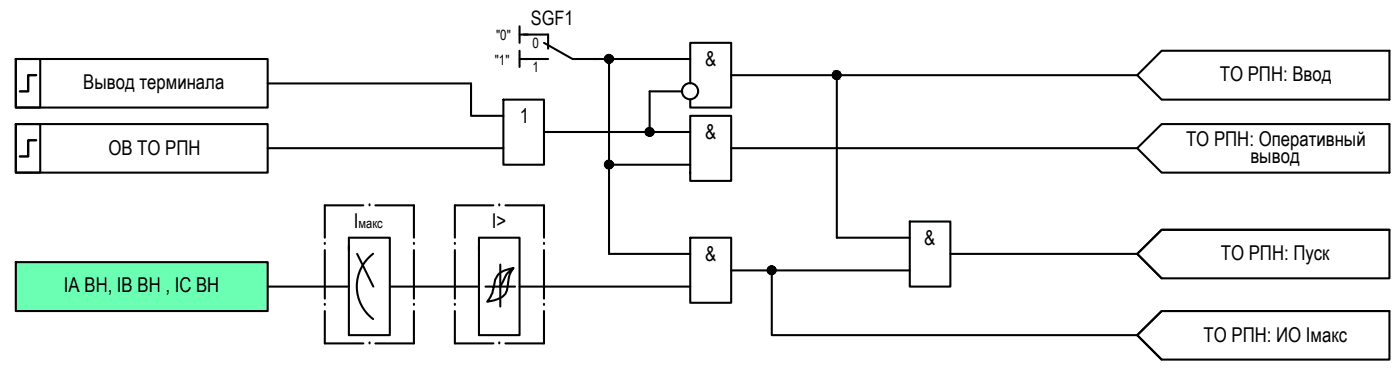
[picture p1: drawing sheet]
<svg xmlns="http://www.w3.org/2000/svg" width="172mm" height="45mm" viewBox="0 0 172 45" stroke-linecap="round" stroke-linejoin="round" font-family="sans-serif">
<!-- layer: 0 -->
<g fill="none" stroke="#000" stroke-width=".25">
<path d="M1.9 15.3h3v5.9h-3zM1.9 15.3h31v5.9h-31zM1.9 7.3h3v5.9h-3zM1.9 7.3h31v5.9h-31zM32.9 10.3h25.1v3.9h3.9M32.9 18.2h29M61.9 12.3h5v8h-5zM63.9 3.2v2.1M63.9 6.2v2M63.9 4.2h1M63.9 7.3h1M66.9 16.2h18"/>
<path d="M72.9 7.3h12M74.9 7.3v13h10M83.9 11.2h-4v5M84.9 10.3v-5h5.1v7.9h-5.1v-.9M84.9 14.2h5.1v8h-5.1zM90 18.2h49.9M90 9.2h49.9M103 9.2v20h8.9M139.9 18.2l3-2.9h28v5.9h-28zM142.9 6.2h28v6.1h-28l-3-3.1zM1.9 32.2h31v6h-31zM32.9 35.2h10"/>
<path d="M42.9 30.2v11h5.1v-12h-5.1v1.6M43.9 31.2l2 4M45.9 31.2a5 5 0 0 0 0 8M48 35.2h10.9M58.9 30.2v11h5v-12h-5v1.6M61.5 35.2h1.9M61.5 32.5v5.2M63.2 33a3.7 3.7 0 0 0-.8 2.3 1.81 1.81 0 0 1-1.6 1.6l-.9 .2a4.3 4.3 0 0 0 1-2.7 2.04 2.04 0 0 1 1.7-1.3l.6-.1-.3 .2a2.38 2.38 0 0 0-1 1.4l-.4 .6h-1.8M63.9 35.2h21M74.9 20.3v10.9h10M84.9 29.2h5.1v8h-5.1zM90 33.2h21.9"/>
<path d="M94.9 33.2v8h45l3-3h28v6h-28l-3-3M111.9 27.2h5v8h-5zM116.9 31.2h23M139.9 31.2l3-2.9h28v5.9h-28zM170.9 28.3h-28l-3 2.9 3 3M170.9 38.2h-28l-3 3 3 3"/>
<circle cx="74.9" cy="7.2" r=".49"/>
<circle cx="79.9" cy="16.2" r=".49"/>
<circle cx="84.9" cy="11.2" r=".99"/>
<circle cx="102.9" cy="9.2" r=".49"/>
<circle cx="74.9" cy="20.2" r=".49"/>
<circle cx="94.9" cy="33.2" r=".49"/>
</g>
<g fill="none" stroke="#000" stroke-width=".25">
<path d="M64.4 4.2h3v1.8M64.4 7.3h3M66.9 5.3l3.5 2h3M40 37.5h.1M40 30h.1M40 38.2v4h4.7M40 30.8v5.9M44.7 25.2h-4.7v4M45.5 25.2h.1M46.2 25.2h4.7v4M50.9 37.5h.1M50.9 30h.1"/>
<path d="M50.9 38.2v4h-4.7M50.9 30.8v5.9M56 37.5h.1M56 30h.1M56 30.8v5.9M56 38.2v4h4.7M60.7 25.2h-4.7v4M61.4 25.2h.1M62.2 25.2h4.7v4M66.9 37.5h.1M66.9 30h.1M66.9 30.8v5.9"/>
<path d="M66.9 38.2v4h-4.7M45.5 42.2h.1M61.4 42.2h.1"/>
</g>
<!-- layer: 0 -->
<g fill="#000" stroke="#000" stroke-width=".12">
<path d="M74.6 6.9h.7zM74.6 19.9h.7zM74.8 7.7h.3zM74.9 6.7h.1zM74.9 19.7h.1zM79.8 16.7h.2zM79.9 15.8h.1zM102.8 9.7h.2zM102.9 8.7h.1zM74.8 20.7h.3zM94.7 33.7h.5zM94.7 32.8h.5z"/>
<path d="M94.8 33.7h.2zM94.9 32.7h.1z"/>
<path d="M74.8 7.7h.2zM74.9 7.7h.1z"/>
<path d="M74.9 6.7h.2zM74.8 6.7h.3z"/>
<path d="M74.9 19.7h.2zM74.8 19.7h.3z"/>
<path d="M74.8 6.7l.3 .1zM74.8 6.8h.3z"/>
<path d="M74.8 19.7l.3 .1zM74.8 19.8h.3z"/>
<path d="M74.8 6.8h.3zM74.7 6.8h.4z"/>
<path d="M74.8 7.7h.3zM74.8 7.7h.3z"/>
<path d="M74.8 19.8h.3zM74.7 19.8h.4z"/>
<path d="M74.7 6.8h.5zM74.7 6.8h.5z"/>
<path d="M74.7 7.7h.4zM74.7 7.7h.4z"/>
<path d="M74.7 19.8h.5zM74.7 19.8h.5z"/>
<path d="M74.7 6.8h.5zM74.6 6.8h.6z"/>
<path d="M74.7 7.7h.5zM74.7 7.7h.4z"/>
<path d="M74.7 19.8h.5zM74.7 19.8h.5z"/>
<path d="M74.6 6.8l.7 .1zM74.6 6.8l.7 .1z"/>
<path d="M74.6 7.6h.6zM74.6 7.6h.7z"/>
<path d="M74.6 7.6h.6zM74.6 7.6l.6 .1z"/>
<path d="M74.6 19.8l.7 .1zM74.6 19.8l.7 .1z"/>
<path d="M74.6 6.9h.7zM74.6 6.9h.7zM74.5 6.9h.8z"/>
<path d="M74.6 19.9h.7zM74.6 19.9h.7zM74.5 19.9h.8z"/>
<path d="M74.5 6.9l.8 .1zM74.5 6.9l.8 .1z"/>
<path d="M74.5 7.6h.8zM74.5 7.6h.8z"/>
<path d="M74.6 7.6h.7zM74.6 7.6h.7z"/>
<path d="M74.5 19.9l.8 .1zM74.5 19.9l.8 .1z"/>
<path d="M74.5 7h.9zM74.5 7h.9z"/>
<path d="M74.5 7.5h.8zM74.5 7.5l.8 .1z"/>
<path d="M74.5 20h.9zM74.5 20h.9z"/>
<path d="M74.5 7h.9zM74.5 7h.9z"/>
<path d="M74.5 7l.9 .1zM74.5 7l.9 .1z"/>
<path d="M74.5 7.4l.9 .1zM74.5 7.4l.9 .1z"/>
<path d="M74.5 7.5h.9zM74.5 7.5h.8z"/>
<path d="M74.5 20h.9zM74.5 20h.9z"/>
<path d="M74.5 7.1l.9 .1v-.1zM74.5 7.1l.9 .1h-.9z"/>
<path d="M74.5 7.2h.9zM74.5 7.2h.9z"/>
<path d="M74.4 7.2l1 .1zM74.4 7.2l1 .1z"/>
<path d="M74.4 7.3h1zM74.4 7.3h1z"/>
<path d="M74.4 7.3h1zM74.4 7.3h1z"/>
<path d="M74.5 7.3l.9 .1zM74.5 7.3l.9 .1z"/>
<path d="M74.5 7.4h.9zM74.5 7.4h.9z"/>
<path d="M79.8 16.7h.2zM79.9 16.7h.1z"/>
<path d="M79.9 15.8h.1zM79.8 15.8h.2z"/>
<path d="M79.8 15.8h.3zM79.8 15.8h.3z"/>
<path d="M79.8 15.8h.3zM79.8 15.8h.3z"/>
<path d="M79.8 16.7h.3zM79.8 16.7h.3z"/>
<path d="M79.8 16.7h.3zM79.8 16.7h.2z"/>
<path d="M79.8 15.8h.4zM79.7 15.8h.5z"/>
<path d="M79.7 15.8h.5zM79.7 15.8h.5z"/>
<path d="M79.7 16.7h.5zM79.7 16.7h.5z"/>
<path d="M79.7 16.7h.5zM79.7 16.7h.4z"/>
<path d="M79.7 15.8h.6zM79.6 15.8h.7z"/>
<path d="M79.6 15.8l.7 .1zM79.6 15.8l.7 .1z"/>
<path d="M79.6 16.6h.7zM79.6 16.6l.6 .1z"/>
<path d="M79.6 15.9h.7zM79.6 15.9h.7z"/>
<path d="M79.6 16.6h.7zM79.6 16.6h.7z"/>
<path d="M79.5 15.9l.8 .1zM79.5 15.9l.8 .1z"/>
<path d="M79.5 16h.9zM79.5 16h.9z"/>
<path d="M79.5 16.5l.8 .1zM79.5 16.5l.8 .1z"/>
<path d="M79.5 16.6h.8zM79.5 16.6h.8z"/>
<path d="M79.5 16l.9 .1zM79.5 16l.9 .1z"/>
<path d="M79.5 16.1h.9zM79.5 16.1h.9z"/>
<path d="M79.5 16.4l.9 .1zM79.5 16.4l.9 .1z"/>
<path d="M79.5 16.5h.9zM79.5 16.5h.8z"/>
<path d="M79.5 16.1h.9zM79.5 16.1h.9z"/>
<path d="M79.5 16.1l.9 .1zM79.5 16.1l.9 .1z"/>
<path d="M79.5 16.2h.9zM79.5 16.2h.9z"/>
<path d="M79.5 16.2l.9 .1zM79.5 16.2l.9 .1z"/>
<path d="M79.5 16.3h.9zM79.5 16.3h.9z"/>
<path d="M79.5 16.3l.9 .1v-.1zM79.5 16.3l.9 .1h-.9z"/>
<path d="M79.5 16.4h.9zM79.5 16.4h.9z"/>
<path d="M102.8 9.7l.2 .1zM102.9 9.8h.1z"/>
<path d="M102.9 8.7l.1 .1zM102.9 8.7l.1 .1z"/>
<path d="M102.8 8.8h.3zM102.8 8.8h.3z"/>
<path d="M102.8 8.8h.3zM102.7 8.8h.4z"/>
<path d="M102.8 9.7h.3zM102.8 9.7h.2z"/>
<path d="M102.7 8.8h.5zM102.7 8.8h.5z"/>
<path d="M102.7 9.7h.4zM102.7 9.7h.4z"/>
<path d="M102.7 8.8h.5zM102.7 8.8h.5z"/>
<path d="M102.7 9.7h.5zM102.7 9.7h.4z"/>
<path d="M102.7 8.8l.5 .1zM102.7 8.8l.5 .1z"/>
<path d="M102.7 9.7h.5zM102.7 9.7h.5z"/>
<path d="M102.6 8.9h.7zM102.6 8.9h.7z"/>
<path d="M102.6 9.6h.6zM102.6 9.6l.6 .1z"/>
<path d="M102.6 8.9h.7zM102.6 8.9h.7z"/>
<path d="M102.6 9.6h.7zM102.6 9.6h.6z"/>
<path d="M102.5 8.9l.8 .1zM102.5 8.9l.8 .1z"/>
<path d="M102.5 9h.9zM102.5 9h.9z"/>
<path d="M102.5 9.5h.8zM102.5 9.5h.8z"/>
<path d="M102.5 9.5h.8zM102.5 9.5l.8 .1z"/>
<path d="M102.5 9l.9 .1zM102.5 9l.9 .1z"/>
<path d="M102.5 9.5h.9zM102.5 9.5h.8z"/>
<path d="M102.5 9.1h.9zM102.5 9.1h.9z"/>
<path d="M102.4 9.1l1 .1zM102.4 9.1l1 .1z"/>
<path d="M102.4 9.2h1zM102.4 9.2h1z"/>
<path d="M102.4 9.2h1zM102.4 9.2h1z"/>
<path d="M102.4 9.2l1 .1zM102.4 9.2l1 .1z"/>
<path d="M102.4 9.3h1zM102.4 9.3h1z"/>
<path d="M102.4 9.3l1 .1zM102.4 9.3l1 .1z"/>
<path d="M102.4 9.4h1zM102.4 9.4h1z"/>
<path d="M102.5 9.4h.9zM102.5 9.4l.9 .1z"/>
<path d="M74.8 20.7h.2zM74.9 20.7h.1z"/>
<path d="M74.8 20.7h.3zM74.8 20.7h.3z"/>
<path d="M74.7 20.7h.4zM74.7 20.7h.4z"/>
<path d="M74.7 20.7h.5zM74.7 20.7h.4z"/>
<path d="M74.6 20.6h.6zM74.6 20.6h.7z"/>
<path d="M74.6 20.6h.6zM74.6 20.6l.6 .1z"/>
<path d="M74.5 20.5l.8 .1zM74.5 20.5l.8 .1z"/>
<path d="M74.6 20.6h.7zM74.6 20.6h.7z"/>
<path d="M74.5 20.5h.8zM74.5 20.5h.8z"/>
<path d="M74.5 20l.9 .1zM74.5 20l.9 .1z"/>
<path d="M74.5 20.4l.9 .1zM74.5 20.4l.9 .1z"/>
<path d="M74.5 20.5h.9zM74.5 20.5h.8z"/>
<path d="M74.5 20.1h.9zM74.5 20.1h.9z"/>
<path d="M74.5 20.1l.9 .1v-.1zM74.5 20.1l.9 .1h-1z"/>
<path d="M74.4 20.2l1 .1zM74.4 20.2l1 .1z"/>
<path d="M74.4 20.3h1zM74.4 20.3h1z"/>
<path d="M74.4 20.3h1zM74.4 20.3h1z"/>
<path d="M74.5 20.3l.9 .1zM74.5 20.3l.9 .1z"/>
<path d="M74.5 20.4h.9zM74.5 20.4h.9z"/>
<path d="M94.8 33.7h.2zM94.9 33.7h.1z"/>
<path d="M94.9 32.7h.1zM94.8 32.7h.2z"/>
<path d="M94.8 32.7h.3zM94.8 32.7h.3z"/>
<path d="M94.8 32.7l.4 .1zM94.8 32.7l.4 .1zM94.7 32.8h.5z"/>
<path d="M94.8 33.7h.3zM94.8 33.7h.2z"/>
<path d="M94.7 32.8h.5zM94.7 32.8h.5z"/>
<path d="M94.7 33.7h.5zM94.7 33.7h.4z"/>
<path d="M94.7 32.8l.5 .1zM94.7 32.8l.5 .1z"/>
<path d="M94.7 33.6h.5zM94.7 33.6l.5 .1zM94.7 33.7h.5z"/>
<path d="M94.6 32.9h.7zM94.6 32.9h.7z"/>
<path d="M94.6 33.6h.6zM94.6 33.6h.6z"/>
<path d="M94.6 32.9h.7zM94.6 32.9h.7z"/>
<path d="M94.6 33.6h.7zM94.6 33.6h.6z"/>
<path d="M94.5 32.9l.9 .1zM94.5 32.9l.9 .1z"/>
<path d="M94.5 33.5h.8zM94.5 33.5l.8 .1z"/>
<path d="M94.5 33h.9zM94.5 33h.9z"/>
<path d="M94.5 33h.9zM94.5 33h.9z"/>
<path d="M94.5 33.5h.9zM94.5 33.5h.9z"/>
<path d="M94.5 33.5h.9zM94.5 33.5h.8z"/>
<path d="M94.5 33l.9 .1zM94.5 33l.9 .1z"/>
<path d="M94.4 33.1h1zM94.4 33.1h1z"/>
<path d="M94.4 33.1l1 .1zM94.4 33.1l1 .1z"/>
<path d="M94.4 33.2h1zM94.4 33.2h1h-1z"/>
<path d="M94.4 33.2l1 .1zM94.4 33.2l1 .1z"/>
<path d="M94.4 33.3h1zM94.4 33.3h1z"/>
<path d="M94.4 33.3l1 .1zM94.4 33.3l1 .1z"/>
<path d="M94.4 33.4h1zM94.4 33.4h1z"/>
<path d="M94.5 33.4h.9zM94.5 33.4l.9 .1z"/>
</g>
<path d="M4.4 17.2h-.9v2h-1M4.4 9.2h-.9v2h-1" fill="none" stroke="#000" stroke-width=".3"/>
<path d="M1.9 32.2l31 6v-6zM1.9 32.2l31 6h-31z" fill="#6bffb3" stroke="#6bffb3" stroke-width=".12"/>
<g font-size="2.5">
<text x="10.2" y="11">Вывод терминала</text>
<text x="86.7" y="8.1">&amp;</text>
<text x="150.1" y="10">ТО РПН: Ввод</text>
<text x="64" y="15.1">1</text>
<text x="86.7" y="17.1">&amp;</text>
<text x="145.9" y="18">ТО РПН: Оперативный</text>
<text x="13.3" y="19">ОВ ТО РПН</text>
<text x="153.8" y="20">вывод</text>
<text x="43.5" y="28">I</text>
<text x="60.5" y="28">I&gt;</text>
<text x="7.9" y="36">IA ВН, IB ВН , IC ВН</text>
<text x="86.7" y="32.1">&amp;</text>
<text x="113.7" y="30.1">&amp;</text>
<text x="150.2" y="32">ТО РПН: Пуск</text>
<text x="148.1" y="42">ТО РПН: ИО Iмакс</text>
</g>
<text font-size="2.4" x="65.3" y="3.1">SGF1</text>
<g font-size="1.7">
<text x="61" y="4.9">&quot;0&quot;</text>
<text x="65.5" y="5.9">0</text>
<text x="60.9" y="8">&quot;1&quot;</text>
<text x="65.5" y="8.9">1</text>
<text x="44.1" y="28">макс</text>
</g>
</svg>
